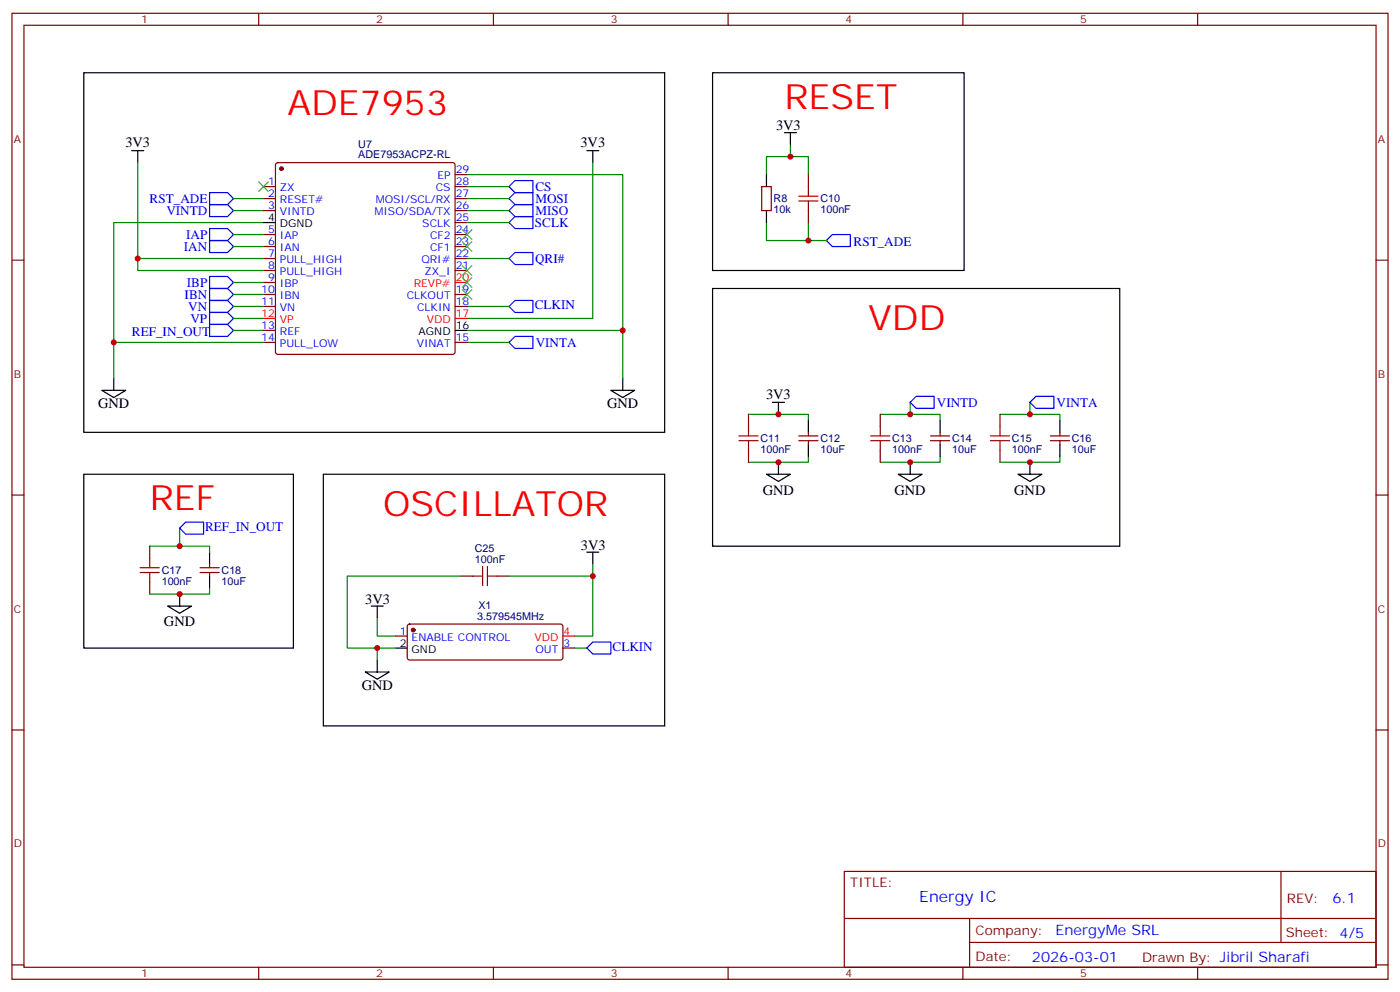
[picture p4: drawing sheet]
<svg xmlns="http://www.w3.org/2000/svg" width="412mm" height="292mm" viewBox="0 0 412 292" stroke-linecap="round" stroke-linejoin="round" font-family="sans-serif">
<g fill="none" stroke="#00f" stroke-width=".35">
<path d="M61.7 56.7h5.3l1.8 1.8-1.8 1.7h-5.3zM149.9 58.5l1.8-1.8h5.3v3.5h-5.3zM149.9 54.9l1.8-1.7h5.3v3.5h-5.3zM61.7 60.2h5.3l1.8 1.8-1.8 1.7h-5.3zM61.7 67.3h5.3l1.8 1.7-1.8 1.8h-5.3zM61.7 70.8h5.3l1.8 1.8-1.8 1.7h-5.3zM149.9 62l1.8-1.8h5.3v3.5h-5.3zM149.9 65.5l1.8-1.8h5.3v3.6h-5.3zM149.9 76.1l1.8-1.8h5.3v3.6h-5.3zM245.2 69h5.3v3.6h-5.3l-1.8-1.8zM61.7 95.5h5.3l1.8 1.8-1.8 1.7h-5.3zM61.7 92h5.3l1.8 1.7-1.8 1.8h-5.3z"/>
<path d="M61.7 88.4h5.3l1.8 1.8-1.8 1.8h-5.3zM61.7 84.9h5.3l1.8 1.8-1.8 1.7h-5.3zM61.7 81.4h5.3l1.8 1.7-1.8 1.8h-5.3zM149.9 90.2l1.8-1.8h5.3v3.6h-5.3zM149.9 100.8l1.8-1.8h5.3v3.6h-5.3zM268.1 118.4l1.8-1.7h5.3v3.5h-5.3zM303.4 118.4l1.8-1.7h5.2v3.5h-5.2zM52.9 155.5l1.8-1.8h5.3v3.5h-5.3zM172.9 190.7l1.7-1.7h5.3v3.5h-5.3z"/>
</g>
<g fill="none" stroke="#000" stroke-width=".35">
<path d="M24.7 21.4h171.1v105.8h-171.1zM209.9 21.4h74.1v58.2h-74.1zM231.1 39.1h3.5M232.8 39.1v3.5M38.8 44.3h3.5M40.6 44.3v3.6M172.9 44.3h3.5M174.6 44.3v3.6M225.8 51.4v3.5M77.6 65.5h3.5M225.8 62v3.5M134.1 97.3h3.5"/>
<path d="M209.9 84.9h119.9v75.9h-119.9zM30 114.9h7l-3.5 2.1zM33.5 111.4v3.5M179.9 114.9h7.1l-3.6 2.1zM183.4 111.4v3.5M227.5 118.4h3.6M229.3 118.4v3.6M24.7 139.6h61.7v51.1h-61.7zM95.2 139.6h100.6v74.1h-100.6zM225.8 139.6h7l-3.5 2.1zM229.3 136.1v3.5M238.1 123.7v3.5"/>
<path d="M238.1 130.8v3.5M264.6 139.6h7l-3.5 2.1zM268.1 136.1v3.5M276.9 123.7v3.5M276.9 130.8v3.5M299.9 139.6h7l-3.5 2.1zM303.4 136.1v3.5M312.2 123.7v3.5M312.2 130.8v3.5M49.4 178.4h7l-3.5 2.1zM52.9 174.9v3.5M61.7 162.5v3.6"/>
<path d="M61.7 169.6v3.5M109.4 178.4h3.5M111.1 178.4v3.5M172.9 162.5h3.5M174.6 162.5v3.6M107.6 197.8h7.1l-3.6 2.1zM111.1 194.3v3.5M116.4 190.7h3.5"/>
</g>
<g fill="none" stroke="#008700" stroke-width=".35">
<path d="M40.6 47.9v28.2h37M68.8 58.5h8.8M137.6 51.4h45.8v60M137.6 58.5h12.3M137.6 54.9h12.3M174.6 47.9v45.8h-37M225.8 51.4v-5.3h12.3v5.3M232.8 42.6v3.5M40.6 76.1v3.5h37M68.8 62h8.8M68.8 72.6h8.8M68.8 69h8.8"/>
<path d="M77.6 65.5h-44.1v45.9M137.6 62h12.3M137.6 76.1h12.3M137.6 65.5h12.3M225.8 65.5v5.3h12.3v-5.3M238.1 70.8h5.3M68.8 90.2h8.8M68.8 97.3h8.8M68.8 93.7h8.8M68.8 86.7h8.8M68.8 83.1h8.8M137.6 90.2h12.3"/>
<path d="M137.6 97.3h45.8M33.5 100.8h44.1M137.6 100.8h12.3M268.1 118.4v3.6M303.4 118.4v3.6M220.5 122h17.6v1.7M238.1 134.3v1.8h-17.6M259.3 122h17.6v1.7M276.9 134.3v1.8h-17.6M294.6 122h17.6v1.7M312.2 134.3v1.8h-17.6M52.9 155.5v5.3"/>
<path d="M44.1 160.8h17.6v1.7M61.7 173.1v1.8h-17.6M135.8 169.6h-33.5v21.1h8.8M149.9 169.6h24.7M174.6 166.1v21.1h-5.3M111.1 181.9v5.3h5.3M116.4 190.7h-5.3v3.6M169.3 190.7h3.6"/>
</g>
<g fill="none" stroke="#870000" stroke-width=".35">
<path d="M3.5 3.9h405.4v284.4h-405.4zM7.1 7.4h398.2v277.3h-398.2zM76.2 3.9v3.5M145.3 3.9v3.5M214.5 3.9v3.5M283.6 3.9v3.5M352.8 3.9v3.5M77.6 54.9h3.5M77.6 58.5h3.5M81.4 48.1l.4-.2h51.5l.5 .2 .3 .5v55l-.3 .5-.5 .2h-51.5l-.5-.2-.2-.5v-55zM134.1 54.9h3.5M134.1 58.5h3.5"/>
<path d="M134.1 51.4h3.5M224.4 54.9h2.8v7.1h-2.8zM238.1 51.4v3.5M3.5 76.6h3.6M77.6 62h3.5M77.6 69h3.5M77.6 72.6h3.5M77.6 76.1h3.5M77.6 79.6h3.5M134.1 62h3.5M134.1 69h3.5M134.1 72.6h3.5"/>
<path d="M134.1 76.1h3.5M134.1 79.6h3.5M134.1 65.5h3.5M238.1 62v3.5M405.3 76.6h3.6M77.6 83.1h3.5M77.6 86.7h3.5M77.6 90.2h3.5M77.6 97.3h3.5M134.1 86.7h3.5M134.1 90.2h3.5M77.6 100.8h3.5"/>
<path d="M134.1 100.8h3.5M220.5 122v3.5M220.5 132.5v3.6M235.3 129.7h5.6M235.3 128.3h5.6M238.1 127.2v1.1M238.1 129.7v1.1M259.3 122v3.5M259.3 132.5v3.6M274.1 129.7h5.7M274.1 128.3h5.7M276.9 127.2v1.1"/>
<path d="M276.9 129.7v1.1M294.6 122v3.5M294.6 132.5v3.6M309.4 129.7h5.6M309.4 128.3h5.6M312.2 127.2v1.1M312.2 129.7v1.1M3.5 145.7h3.6M405.3 145.7h3.6M44.1 160.8v3.5M44.1 171.3v3.6M58.9 168.5h5.7"/>
<path d="M58.9 167.1h5.7M61.7 166.1v1M61.7 168.5v1.1M135.8 169.6h3.5M146.4 169.6h3.5M116.4 187.2h3.5M120.2 183.9l.4-.2h44.8l.4 .7v9.2l-.2 .5-.5 .2h-44.5l-.4-.3-.3-.4v-9.2zM165.8 190.7h3.5M3.5 214.9h3.6M405.3 214.9h3.6M248.7 256.5h156.6v28.2h-156.6zM377.3 256.5v20.9"/>
<path d="M248.7 270.3h156.5M285.6 277.4h119.6M285.6 270.3v14.2M3.5 284h3.6M76.2 284.7v3.6M145.3 284.7v3.6M214.5 284.7v3.6M283.6 284.7v3.6M352.8 284.7v3.6M405.3 284h3.6"/>
</g>
<g fill="#870000" stroke="#870000" stroke-width=".35">
<circle cx="82.9" cy="49.6" r=".53"/>
<circle cx="121.7" cy="185.5" r=".53"/>
</g>
<path d="M77.6 93.7h3.5M134.1 93.7h3.5M134.1 83.1h3.5M165.8 187.2h3.5" fill="none" stroke="#f00" stroke-width=".35"/>
<path d="M76.2 53.5l2.8 2.8M79 53.5l-2.8 2.8M136.2 67.6l2.8 2.8M136.2 71.2l2.8 2.8M136.2 78.2l2.8 2.8M139 67.6l-2.8 2.8M139 71.2l-2.8 2.8M139 78.2l-2.8 2.8M136.2 81.7l2.8 2.9M136.2 85.3l2.8 2.8M139 81.7l-2.8 2.9M139 85.3l-2.8 2.8" fill="none" stroke="#3c3" stroke-width=".35"/>
<g fill="none" stroke="#a10000" stroke-width=".35">
<path d="M235.3 59.2h5.6M235.3 57.7h5.6M238.1 54.9v2.8M238.1 59.2v2.8M217.7 129.7h5.6M217.7 128.3h5.6M220.5 125.5v2.8M220.5 129.7v2.8M256.5 129.7h5.6M256.5 128.3h5.6M259.3 125.5v2.8M259.3 129.7v2.8"/>
<path d="M291.7 129.7h5.7M291.7 128.3h5.7M294.6 125.5v2.8M294.6 129.7v2.8M41.3 168.5h5.6M41.3 167.1h5.6M44.1 164.3v2.8M44.1 168.5v2.8M139.3 169.6h2.9M142.2 166.8v5.6M143.6 166.8v5.6M143.6 169.6h2.8"/>
</g>
<g fill="#c00">
<circle cx="232.8" cy="46.1" r=".88"/>
<circle cx="238.1" cy="70.8" r=".88"/>
<circle cx="33.5" cy="100.8" r=".88"/>
<circle cx="183.4" cy="97.3" r=".88"/>
<circle cx="40.6" cy="76.1" r=".88"/>
<circle cx="229.3" cy="136.1" r=".88"/>
<circle cx="229.3" cy="122" r=".88"/>
<circle cx="268.1" cy="136.1" r=".88"/>
<circle cx="268.1" cy="122" r=".88"/>
<circle cx="303.4" cy="136.1" r=".88"/>
<circle cx="303.4" cy="122" r=".88"/>
<circle cx="52.9" cy="160.8" r=".88"/>
<circle cx="52.9" cy="174.9" r=".88"/>
<circle cx="174.6" cy="169.6" r=".88"/>
<circle cx="111.1" cy="190.7" r=".88"/>
</g>
<g font-size="10.2" fill="#f00">
<text x="84.7" y="33.8">ADE7953</text>
<text x="231.1" y="32">RESET</text>
<text x="255.8" y="97.3">VDD</text>
<text x="44.1" y="150.2">REF</text>
<text x="112.9" y="151.9">OSCILLATOR</text>
</g>
<text font-size="4.6" fill="#00f" x="270.8" y="265.5">Energy IC</text>
<g font-size="4.2">
<text x="228.6" y="38.3">3V3</text>
<text x="36.9" y="43.2">3V3</text>
<text x="171" y="43.3">3V3</text>
<text x="225.7" y="117.4">3V3</text>
<text x="28.9" y="120.2">GND</text>
<text x="178.9" y="120.2">GND</text>
<text x="224.7" y="145.6">GND</text>
<text x="263.5" y="145.6">GND</text>
<text x="298.8" y="145.6">GND</text>
<text x="171.1" y="161.8">3V3</text>
<text x="107.6" y="177.7">3V3</text>
<text x="48.3" y="184.4">GND</text>
<text x="106.5" y="203.1">GND</text>
</g>
<g font-size="4.2" fill="#00f">
<text x="392.5" y="265.8">6.1</text>
<text x="310.9" y="275.3">EnergyMe SRL</text>
<text x="304" y="283.1">2026-03-01</text>
</g>
<g font-size="3.9" fill="#00f">
<text x="44.1" y="59.7">RST_ADE</text>
<text x="157.7" y="59.6">MOSI</text>
<text x="157.7" y="56.1">CS</text>
<text x="49" y="63.3">VINTD</text>
<text x="157.7" y="63.2">MISO</text>
<text x="54.8" y="70.3">IAP</text>
<text x="157.6" y="66.7">SCLK</text>
<text x="54.2" y="73.8">IAN</text>
<text x="157.6" y="77.3">QRI#</text>
<text x="251.4" y="72.3">RST_ADE</text>
<text x="54.4" y="87.9">IBN</text>
<text x="55.1" y="84.4">IBP</text>
<text x="55.4" y="91.5">VN</text>
<text x="56.1" y="95">VP</text>
<text x="157.5" y="90.9">CLKIN</text>
<text x="38.8" y="99">REF_IN_OUT</text>
<text x="157.8" y="102.1">VINTA</text>
<text x="276" y="119.8">VINTD</text>
<text x="311.2" y="119.8">VINTA</text>
<text x="60.4" y="156.2">REF_IN_OUT</text>
<text x="180.4" y="191.5">CLKIN</text>
</g>
<g font-size="3.9" fill="#800">
<text x="250.5" y="261.1">TITLE:</text>
<text x="379.1" y="265.8">REV:</text>
<text x="287.4" y="275.3">Company:</text>
<text x="378.7" y="275.9">Sheet: 4/5</text>
<text x="287.4" y="283">Date:</text>
<text x="336.4" y="283">Drawn By: Jibril Sharafi</text>
</g>
<g font-size="3.2" fill="#800">
<text x="41.6" y="6.9">1</text>
<text x="110.8" y="6.9">2</text>
<text x="179.9" y="6.9">3</text>
<text x="249.1" y="6.9">4</text>
<text x="318.2" y="6.9">5</text>
<text x="4.1" y="42">A</text>
<text x="405.9" y="42">A</text>
<text x="4.1" y="111.2">B</text>
<text x="405.9" y="111.2">B</text>
<text x="4.1" y="180.3">C</text>
<text x="405.9" y="180.3">C</text>
<text x="4.1" y="249.4">D</text>
<text x="405.9" y="249.4">D</text>
<text x="41.6" y="287.7">1</text>
<text x="110.8" y="287.7">2</text>
<text x="179.9" y="287.7">3</text>
<text x="249.1" y="287.7">4</text>
<text x="318.2" y="287.7">5</text>
</g>
<g font-size="3.2" fill="#000080">
<text x="105.5" y="46.6">ADE7953ACPZ-RL</text>
<text x="105.5" y="43.5">U7</text>
<text x="227.9" y="59.6">R8</text>
<text x="241.7" y="59.6">C10</text>
<text x="227.9" y="62.8">10k</text>
<text x="241.7" y="62.8">100nF</text>
<text x="224" y="130.1">C11</text>
<text x="241.7" y="130.1">C12</text>
<text x="262.8" y="130.1">C13</text>
<text x="280.5" y="130.1">C14</text>
<text x="298.1" y="130.1">C15</text>
<text x="315.7" y="130.1">C16</text>
<text x="224" y="133.3">100nF</text>
<text x="241.7" y="133.3">10uF</text>
<text x="262.8" y="133.3">100nF</text>
<text x="280.5" y="133.3">10uF</text>
<text x="298.1" y="133.3">100nF</text>
<text x="315.7" y="133.3">10uF</text>
<text x="139.9" y="165.7">100nF</text>
<text x="139.9" y="162.6">C25</text>
<text x="47.6" y="172.1">100nF</text>
<text x="47.6" y="168.9">C17</text>
<text x="65.3" y="172.1">10uF</text>
<text x="65.3" y="168.9">C18</text>
<text x="140.9" y="179.3">X1</text>
<text x="140.6" y="182.4">3.579545MHz</text>
</g>
<g font-size="3.2" fill="#00f">
<text x="128.8" y="52.8">EP</text>
<text x="134.2" y="51">29</text>
<text x="78.9" y="54.6">1</text>
<text x="78.9" y="58.1">2</text>
<text x="82.4" y="56.3">ZX</text>
<text x="82.4" y="59.9">RESET#</text>
<text x="110.7" y="59.9">MOSI/SCL/RX</text>
<text x="128.4" y="56.3">CS</text>
<text x="134.2" y="58.1">27</text>
<text x="134.2" y="54.6">28</text>
<text x="78.9" y="61.6">3</text>
<text x="82.4" y="63.4">VINTD</text>
<text x="110.3" y="63.4">MISO/SDA/TX</text>
<text x="134.2" y="65.2">25</text>
<text x="134.2" y="61.6">26</text>
<text x="78.9" y="68.7">5</text>
<text x="82.4" y="70.4">IAP</text>
<text x="124.4" y="66.9">SCLK</text>
<text x="126.7" y="70.4">CF2</text>
<text x="134.2" y="68.7">24</text>
<text x="78.9" y="72.2">6</text>
<text x="78.9" y="75.7">7</text>
<text x="82.4" y="74">IAN</text>
<text x="82.4" y="77.5">PULL_HIGH</text>
<text x="124.1" y="77.5">QRI#</text>
<text x="126.7" y="74">CF1</text>
<text x="134.2" y="75.7">22</text>
<text x="134.2" y="72.2">23</text>
<text x="78.9" y="79.3">8</text>
<text x="78.9" y="82.8">9</text>
<text x="82.4" y="81">PULL_HIGH</text>
<text x="125.1" y="81">ZX_I</text>
<text x="134.2" y="79.3">21</text>
<text x="76.9" y="86.3">10</text>
<text x="76.9" y="89.9">11</text>
<text x="82.4" y="84.6">IBP</text>
<text x="82.4" y="88.1">IBN</text>
<text x="119.8" y="88.1">CLKOUT</text>
<text x="134.2" y="89.9">18</text>
<text x="134.2" y="86.3">19</text>
<text x="82.4" y="91.6">VN</text>
<text x="122.9" y="91.6">CLKIN</text>
<text x="76.9" y="96.9">13</text>
<text x="76.9" y="100.4">14</text>
<text x="82.4" y="98.7">REF</text>
<text x="134.2" y="100.4">15</text>
<text x="82.4" y="102.2">PULL_LOW</text>
<text x="122.7" y="102.2">VINAT</text>
<text x="117.8" y="186.9">1</text>
<text x="121.2" y="188.6">ENABLE CONTROL</text>
<text x="166" y="190.4">3</text>
<text x="157.7" y="192.2">OUT</text>
</g>
<g font-size="3.2">
<text x="78.9" y="65.2">4</text>
<text x="82.4" y="66.9">DGND</text>
<text x="123.3" y="98.7">AGND</text>
<text x="134.2" y="96.9">16</text>
<text x="117.8" y="190.4">2</text>
<text x="121.2" y="192.2">GND</text>
</g>
<g font-size="3.2" fill="#f00">
<text x="134.2" y="82.8">20</text>
<text x="121.9" y="84.6">REVP#</text>
<text x="76.9" y="93.4">12</text>
<text x="82.4" y="95.1">VP</text>
<text x="125.7" y="95.1">VDD</text>
<text x="134.2" y="93.4">17</text>
<text x="157.4" y="188.6">VDD</text>
<text x="166" y="186.9">4</text>
</g>
</svg>
